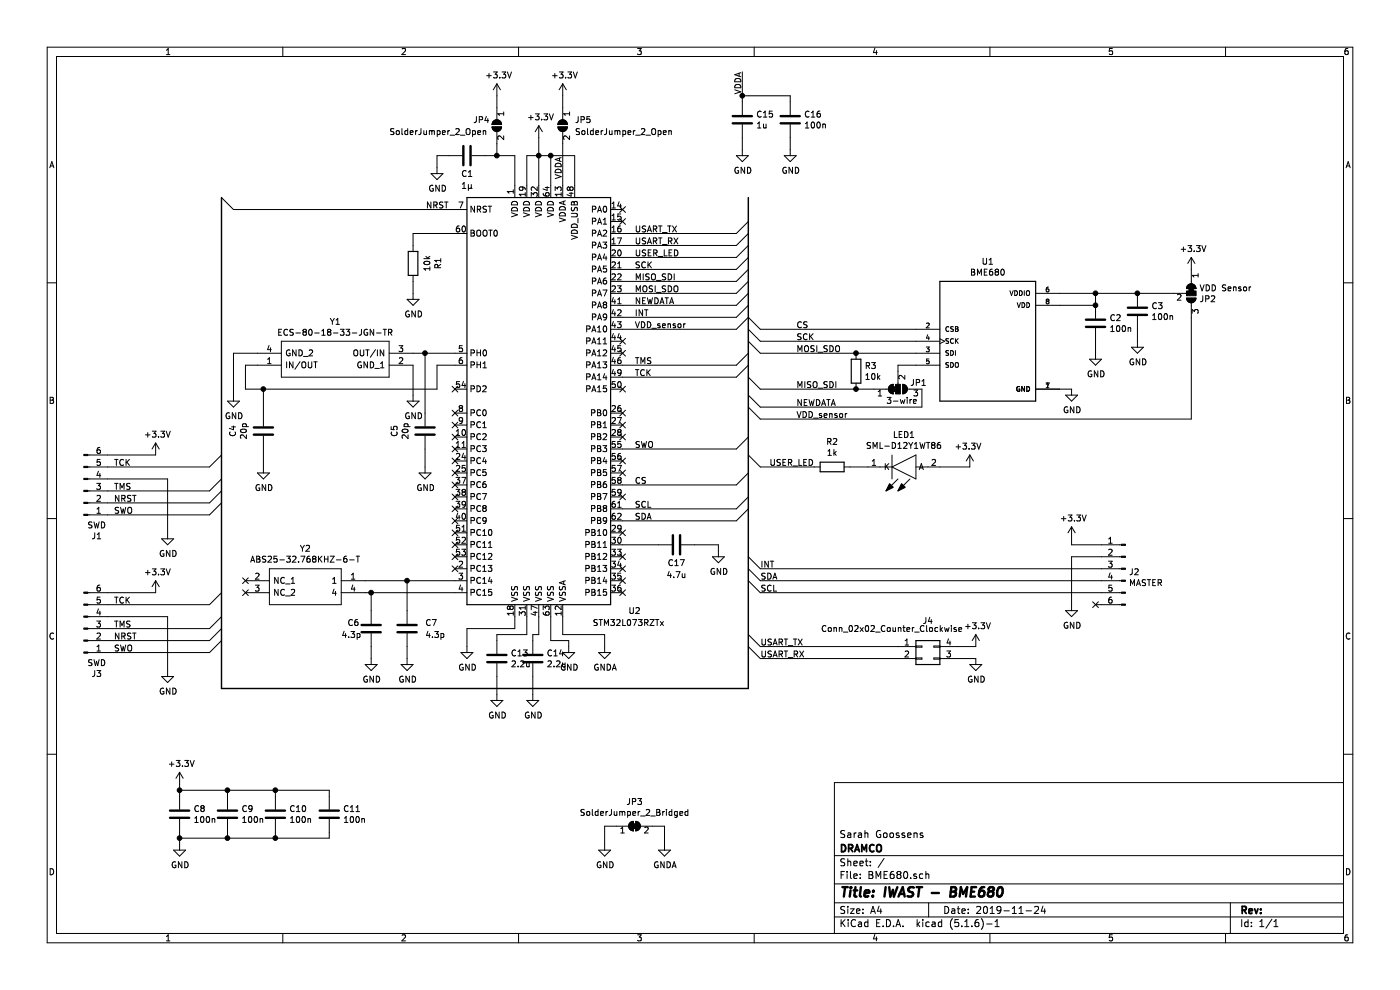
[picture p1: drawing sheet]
EESchema Schematic File Version 4
LIBS:BME680-cache
EELAYER 30 0
EELAYER END
$Descr A4 11693 8268
encoding utf-8
Sheet 1 1
Title "IWAST - BME680"
Date "2019-11-24"
Rev ""
Comp "DRAMCO"
Comment1 "Sarah Goossens"
Comment2 ""
Comment3 ""
Comment4 ""
$EndDescr
$Comp
L BME680:BME680 U1
U 1 1
P 8250 2850
F 0 "U1" H 8250 3517 50  0000 C CNN
F 1 "BME680" H 8250 3426 50  0000 C CNN
F 2 "BME680:PSON80P300X300X100-8N" H 8250 2850 50  0001 L BNN
F 3 "Unavailable" H 8250 2850 50  0001 L BNN
F 4 "None" H 8250 2850 50  0001 L BNN "Field4"
F 5 "LGA-8 Bosch Tools" H 8250 2850 50  0001 L BNN "Field5"
F 6 "BME680" H 8250 2850 50  0001 L BNN "Field6"
F 7 "Integrated Environmental Unit" H 8250 2850 50  0001 L BNN "Field7"
F 8 "Bosch Sensortec" H 8250 2850 50  0001 L BNN "Field8"
	1    8250 2850
	1    0    0    -1  
$EndComp
$Comp
L Device:C C2
U 1 1
P 9150 2700
F 0 "C2" H 9265 2746 50  0000 L CNN
F 1 "100n" H 9265 2655 50  0000 L CNN
F 2 "Capacitor_SMD:C_0805_2012Metric_Pad1.15x1.40mm_HandSolder" H 9188 2550 50  0001 C CNN
F 3 "~" H 9150 2700 50  0001 C CNN
	1    9150 2700
	1    0    0    -1  
$EndComp
$Comp
L Device:C C3
U 1 1
P 9500 2600
F 0 "C3" H 9615 2646 50  0000 L CNN
F 1 "100n" H 9615 2555 50  0000 L CNN
F 2 "Capacitor_SMD:C_0805_2012Metric_Pad1.15x1.40mm_HandSolder" H 9538 2450 50  0001 C CNN
F 3 "~" H 9500 2600 50  0001 C CNN
	1    9500 2600
	1    0    0    -1  
$EndComp
$Comp
L power:GND #PWR0101
U 1 1
P 9150 2950
F 0 "#PWR0101" H 9150 2700 50  0001 C CNN
F 1 "GND" H 9155 2777 50  0000 C CNN
F 2 "" H 9150 2950 50  0001 C CNN
F 3 "" H 9150 2950 50  0001 C CNN
	1    9150 2950
	1    0    0    -1  
$EndComp
$Comp
L power:GND #PWR0102
U 1 1
P 9500 2850
F 0 "#PWR0102" H 9500 2600 50  0001 C CNN
F 1 "GND" H 9505 2677 50  0000 C CNN
F 2 "" H 9500 2850 50  0001 C CNN
F 3 "" H 9500 2850 50  0001 C CNN
	1    9500 2850
	1    0    0    -1  
$EndComp
$Comp
L power:GND #PWR0103
U 1 1
P 8950 3250
F 0 "#PWR0103" H 8950 3000 50  0001 C CNN
F 1 "GND" H 8955 3077 50  0000 C CNN
F 2 "" H 8950 3250 50  0001 C CNN
F 3 "" H 8950 3250 50  0001 C CNN
	1    8950 3250
	1    0    0    -1  
$EndComp
Wire Wire Line
	8850 2550 9150 2550
Wire Wire Line
	9150 2550 9150 2450
Connection ~ 9150 2550
Wire Wire Line
	9150 2450 9500 2450
Wire Wire Line
	9150 2950 9150 2850
Wire Wire Line
	9500 2850 9500 2750
Wire Wire Line
	8950 3250 8850 3250
Wire Wire Line
	9500 2450 9800 2450
Connection ~ 9500 2450
Text Label 6650 2950 0    50   ~ 0
MOSI_SDO
Text Label 6650 3250 0    50   ~ 0
MISO_SDI
$Comp
L power:+3.3V #PWR0108
U 1 1
P 8950 4500
F 0 "#PWR0108" H 8950 4350 50  0001 C CNN
F 1 "+3.3V" H 8965 4673 50  0000 C CNN
F 2 "" H 8950 4500 50  0001 C CNN
F 3 "" H 8950 4500 50  0001 C CNN
	1    8950 4500
	1    0    0    -1  
$EndComp
$Comp
L power:GND #PWR0109
U 1 1
P 8950 5050
F 0 "#PWR0109" H 8950 4800 50  0001 C CNN
F 1 "GND" H 8955 4877 50  0000 C CNN
F 2 "" H 8950 5050 50  0001 C CNN
F 3 "" H 8950 5050 50  0001 C CNN
	1    8950 5050
	1    0    0    -1  
$EndComp
$Comp
L Jumper:SolderJumper_3_Bridged12 JP2
U 1 1
P 9950 2450
F 0 "JP2" V 9996 2517 50  0000 L CNN
F 1 "VDD Sensor" V 9905 2517 50  0000 L CNN
F 2 "Jumper:SolderJumper-3_P1.3mm_Bridged12_RoundedPad1.0x1.5mm" H 9950 2450 50  0001 C CNN
F 3 "~" H 9950 2450 50  0001 C CNN
	1    9950 2450
	0    1    1    0   
$EndComp
$Comp
L power:+3.3V #PWR0104
U 1 1
P 9950 2250
F 0 "#PWR0104" H 9950 2100 50  0001 C CNN
F 1 "+3.3V" H 9965 2423 50  0000 C CNN
F 2 "" H 9950 2250 50  0001 C CNN
F 3 "" H 9950 2250 50  0001 C CNN
	1    9950 2250
	1    0    0    -1  
$EndComp
Wire Wire Line
	8850 2450 9150 2450
Connection ~ 9150 2450
$Comp
L Device:R R2
U 1 1
P 6950 3900
F 0 "R2" V 7157 3900 50  0000 C CNN
F 1 "1k" V 7066 3900 50  0000 C CNN
F 2 "Resistor_SMD:R_0805_2012Metric_Pad1.15x1.40mm_HandSolder" V 6880 3900 50  0001 C CNN
F 3 "~" H 6950 3900 50  0001 C CNN
	1    6950 3900
	0    1    -1   0   
$EndComp
Entry Wire Line
	6250 3800 6350 3900
$Comp
L Connector:Conn_01x06_Male J2
U 1 1
P 9400 4750
F 0 "J2" H 9372 4724 50  0000 R CNN
F 1 "MASTER" H 9372 4633 50  0000 R CNN
F 2 "ConnectorHorizontalPcb:ConnectorHorizontalPcb" H 9400 4750 50  0001 C CNN
F 3 "~" H 9400 4750 50  0001 C CNN
	1    9400 4750
	-1   0    0    -1  
$EndComp
Wire Wire Line
	9200 4650 8950 4650
Wire Wire Line
	8950 4650 8950 5050
$Comp
L LED_SML-D12Y1WT86:SML-D12Y1WT86 LED1
U 1 1
P 7250 3900
F 0 "LED1" H 7550 3635 50  0000 C CNN
F 1 "SML-D12Y1WT86" H 7550 3726 50  0000 C CNN
F 2 "LED_SMD:LED_0805_2012Metric_Pad1.15x1.40mm_HandSolder" H 7750 4050 50  0001 L BNN
F 3 "https://componentsearchengine.com/Datasheets/1/SML-D12Y1WT86.pdf" H 7750 3950 50  0001 L BNN
F 4 "LED Yellow 100mcd SMT 1608(0603)" H 7750 3850 50  0001 L BNN "Description"
F 5 "0.55" H 7750 3750 50  0001 L BNN "Height"
F 6 "755-SML-D12Y1WT86" H 7750 3650 50  0001 L BNN "Mouser Part Number"
F 7 "https://www.mouser.com/Search/Refine.aspx?Keyword=755-SML-D12Y1WT86" H 7750 3550 50  0001 L BNN "Mouser Price/Stock"
F 8 "ROHM Semiconductor" H 7750 3450 50  0001 L BNN "Manufacturer_Name"
F 9 "SML-D12Y1WT86" H 7750 3350 50  0001 L BNN "Manufacturer_Part_Number"
	1    7250 3900
	1    0    0    1   
$EndComp
Wire Wire Line
	7250 3900 7100 3900
$Comp
L power:+3.3V #PWR0120
U 1 1
P 8100 3900
F 0 "#PWR0120" H 8100 3750 50  0001 C CNN
F 1 "+3.3V" H 8115 4073 50  0000 C CNN
F 2 "" H 8100 3900 50  0001 C CNN
F 3 "" H 8100 3900 50  0001 C CNN
	1    8100 3900
	-1   0    0    -1  
$EndComp
Wire Wire Line
	8100 3900 7850 3900
Wire Wire Line
	6800 3900 6350 3900
Text Label 6800 3900 2    50   ~ 0
USER_LED
Wire Wire Line
	9200 4550 8950 4550
NoConn ~ 9150 5050
Text Label 6650 3500 0    50   ~ 0
VDD_sensor
Wire Wire Line
	8950 4550 8950 4500
$Comp
L Device:R R3
U 1 1
P 7150 3100
F 0 "R3" H 7220 3146 50  0000 L CNN
F 1 "10k" H 7220 3055 50  0000 L CNN
F 2 "Resistor_SMD:R_0805_2012Metric_Pad1.15x1.40mm_HandSolder" V 7080 3100 50  0001 C CNN
F 3 "~" H 7150 3100 50  0001 C CNN
	1    7150 3100
	1    0    0    -1  
$EndComp
Connection ~ 7150 2950
Connection ~ 7150 3250
Wire Wire Line
	7150 2950 7650 2950
Wire Wire Line
	7150 3250 7300 3250
Wire Wire Line
	9950 3500 9950 2650
$Comp
L Jumper:SolderJumper_3_Bridged12 JP1
U 1 1
P 7500 3250
F 0 "JP1" H 7600 3200 50  0000 L CNN
F 1 "3-wire" H 7400 3350 50  0000 L CNN
F 2 "Jumper:SolderJumper-3_P1.3mm_Bridged12_RoundedPad1.0x1.5mm" H 7500 3250 50  0001 C CNN
F 3 "~" H 7500 3250 50  0001 C CNN
	1    7500 3250
	1    0    0    1   
$EndComp
Wire Wire Line
	7500 3100 7500 3050
Wire Wire Line
	7500 3050 7650 3050
Wire Wire Line
	7700 3400 7700 3250
Text Label 6650 3400 0    50   ~ 0
NEWDATA
Wire Wire Line
	9200 5050 9150 5050
Text Label 6350 4950 0    50   ~ 0
SCL
Text Label 6350 4850 0    50   ~ 0
SDA
Text Label 6350 4750 0    50   ~ 0
INT
Entry Wire Line
	6250 4850 6350 4950
Entry Wire Line
	6250 4750 6350 4850
Entry Wire Line
	6250 4650 6350 4750
Wire Wire Line
	6350 4750 9200 4750
Wire Wire Line
	6350 4850 9200 4850
Wire Wire Line
	6350 4950 9200 4950
$Comp
L MCU_ST_STM32L0:STM32L073RZTx U2
U 1 1
P 4500 3350
F 0 "U2" H 5300 1600 50  0000 C CNN
F 1 "STM32L073RZTx" H 5250 1500 50  0000 C CNN
F 2 "Package_QFP:LQFP-64_10x10mm_P0.5mm" H 3900 1650 50  0001 R CNN
F 3 "http://www.st.com/st-web-ui/static/active/en/resource/technical/document/datasheet/DM00141036.pdf" H 4500 3350 50  0001 C CNN
	1    4500 3350
	1    0    0    -1  
$EndComp
Text Label 5300 2150 0    50   ~ 0
USER_LED
Text Label 5300 2250 0    50   ~ 0
SCK
Text Label 5300 2350 0    50   ~ 0
MISO_SDI
Text Label 5300 2450 0    50   ~ 0
MOSI_SDO
Text Label 5300 2650 0    50   ~ 0
INT
Text Label 5300 4050 0    50   ~ 0
CS
Text Label 6650 2750 0    50   ~ 0
CS
Text Label 5300 4250 0    50   ~ 0
SCL
Text Label 5300 4350 0    50   ~ 0
SDA
Wire Wire Line
	5200 2150 6150 2150
Entry Wire Line
	6150 2150 6250 2050
Wire Wire Line
	5200 2250 6150 2250
Wire Wire Line
	5200 2350 6150 2350
Wire Wire Line
	5200 2450 6150 2450
Wire Wire Line
	5200 2650 6150 2650
Wire Wire Line
	5200 4050 6150 4050
Wire Wire Line
	5200 4250 6150 4250
Wire Wire Line
	5200 4350 6150 4350
Entry Wire Line
	6150 4350 6250 4250
Entry Wire Line
	6150 4250 6250 4150
Entry Wire Line
	6150 4050 6250 3950
Entry Wire Line
	6150 2250 6250 2150
Entry Wire Line
	6150 2350 6250 2250
Entry Wire Line
	6150 2450 6250 2350
Entry Wire Line
	6150 2650 6250 2550
Wire Wire Line
	6350 2750 7650 2750
Wire Wire Line
	6350 2850 7650 2850
Wire Wire Line
	6350 2950 7150 2950
Wire Wire Line
	6350 3250 7150 3250
Wire Wire Line
	6350 3400 7700 3400
Wire Wire Line
	6350 3500 9950 3500
Entry Wire Line
	6250 2650 6350 2750
Entry Wire Line
	6250 2750 6350 2850
Entry Wire Line
	6250 2850 6350 2950
Entry Wire Line
	6250 3150 6350 3250
Entry Wire Line
	6250 3300 6350 3400
Entry Wire Line
	6250 3400 6350 3500
$Comp
L Connector:Conn_01x06_Male J1
U 1 1
P 700 4100
F 0 "J1" H 808 4481 50  0000 C CNN
F 1 "SWD" H 808 4390 50  0000 C CNN
F 2 "Connector_PinHeader_2.54mm:PinHeader_1x06_P2.54mm_Vertical" H 700 4100 50  0001 C CNN
F 3 "~" H 700 4100 50  0001 C CNN
	1    700  4100
	1    0    0    1   
$EndComp
Wire Wire Line
	900  3800 1300 3800
Text Label 950  4300 0    50   ~ 0
SWO
Text Label 950  4200 0    50   ~ 0
NRST
Text Label 950  4100 0    50   ~ 0
TMS
Text Label 950  3900 0    50   ~ 0
TCK
$Comp
L power:+3.3V #PWR0105
U 1 1
P 1300 3800
F 0 "#PWR0105" H 1300 3650 50  0001 C CNN
F 1 "+3.3V" H 1315 3973 50  0000 C CNN
F 2 "" H 1300 3800 50  0001 C CNN
F 3 "" H 1300 3800 50  0001 C CNN
	1    1300 3800
	1    0    0    -1  
$EndComp
$Comp
L power:GND #PWR0106
U 1 1
P 1400 4450
F 0 "#PWR0106" H 1400 4200 50  0001 C CNN
F 1 "GND" H 1405 4277 50  0000 C CNN
F 2 "" H 1400 4450 50  0001 C CNN
F 3 "" H 1400 4450 50  0001 C CNN
	1    1400 4450
	1    0    0    -1  
$EndComp
Wire Wire Line
	1400 4000 1400 4450
Wire Wire Line
	900  4000 1400 4000
$Comp
L Device:C C4
U 1 1
P 2200 3600
F 0 "C4" V 2452 3600 50  0000 C CNN
F 1 "20p" V 2361 3600 50  0000 C CNN
F 2 "Capacitor_SMD:C_0805_2012Metric_Pad1.15x1.40mm_HandSolder" H 2238 3450 50  0001 C CNN
F 3 "~" H 2200 3600 50  0001 C CNN
	1    2200 3600
	-1   0    0    1   
$EndComp
$Comp
L Device:C C5
U 1 1
P 3550 3600
F 0 "C5" V 3802 3600 50  0000 C CNN
F 1 "20p" V 3711 3600 50  0000 C CNN
F 2 "Capacitor_SMD:C_0805_2012Metric_Pad1.15x1.40mm_HandSolder" H 3588 3450 50  0001 C CNN
F 3 "~" H 3550 3600 50  0001 C CNN
	1    3550 3600
	-1   0    0    1   
$EndComp
$Comp
L power:GND #PWR0107
U 1 1
P 2200 3900
F 0 "#PWR0107" H 2200 3650 50  0001 C CNN
F 1 "GND" H 2205 3727 50  0000 C CNN
F 2 "" H 2200 3900 50  0001 C CNN
F 3 "" H 2200 3900 50  0001 C CNN
	1    2200 3900
	1    0    0    -1  
$EndComp
$Comp
L power:GND #PWR0110
U 1 1
P 3550 3900
F 0 "#PWR0110" H 3550 3650 50  0001 C CNN
F 1 "GND" H 3555 3727 50  0000 C CNN
F 2 "" H 3550 3900 50  0001 C CNN
F 3 "" H 3550 3900 50  0001 C CNN
	1    3550 3900
	1    0    0    -1  
$EndComp
Wire Wire Line
	3550 3900 3550 3750
Wire Wire Line
	2200 3750 2200 3900
Wire Wire Line
	5200 3150 6150 3150
Text Label 5300 3150 0    50   ~ 0
TCK
Wire Wire Line
	5200 3050 6150 3050
Text Label 5300 3050 0    50   ~ 0
TMS
Text Label 3750 1750 2    50   ~ 0
NRST
Wire Wire Line
	5200 3750 6150 3750
Text Label 5300 3750 0    50   ~ 0
SWO
Entry Wire Line
	6150 3050 6250 2950
Entry Wire Line
	6150 3150 6250 3050
Entry Wire Line
	6150 3750 6250 3650
Wire Wire Line
	900  3900 1750 3900
Wire Wire Line
	900  4100 1750 4100
Wire Wire Line
	900  4200 1750 4200
Wire Wire Line
	900  4300 1750 4300
Entry Wire Line
	1750 3900 1850 3800
Entry Wire Line
	1750 4100 1850 4000
Entry Wire Line
	1750 4200 1850 4100
Entry Wire Line
	1750 4300 1850 4200
$Comp
L Device:R R1
U 1 1
P 3450 2200
F 0 "R1" V 3657 2200 50  0000 C CNN
F 1 "10k" V 3566 2200 50  0000 C CNN
F 2 "Resistor_SMD:R_0805_2012Metric_Pad1.15x1.40mm_HandSolder" V 3380 2200 50  0001 C CNN
F 3 "~" H 3450 2200 50  0001 C CNN
	1    3450 2200
	1    0    0    1   
$EndComp
$Comp
L power:GND #PWR0111
U 1 1
P 3450 2450
F 0 "#PWR0111" H 3450 2200 50  0001 C CNN
F 1 "GND" H 3455 2277 50  0000 C CNN
F 2 "" H 3450 2450 50  0001 C CNN
F 3 "" H 3450 2450 50  0001 C CNN
	1    3450 2450
	1    0    0    -1  
$EndComp
Wire Wire Line
	3450 2350 3450 2450
Wire Wire Line
	3450 2050 3450 1950
Wire Wire Line
	3450 1950 3800 1950
$Comp
L power:GNDA #PWR0112
U 1 1
P 5050 5400
F 0 "#PWR0112" H 5050 5150 50  0001 C CNN
F 1 "GNDA" H 5055 5227 50  0000 C CNN
F 2 "" H 5050 5400 50  0001 C CNN
F 3 "" H 5050 5400 50  0001 C CNN
	1    5050 5400
	1    0    0    -1  
$EndComp
$Comp
L power:GND #PWR0113
U 1 1
P 3900 5400
F 0 "#PWR0113" H 3900 5150 50  0001 C CNN
F 1 "GND" H 3905 5227 50  0000 C CNN
F 2 "" H 3900 5400 50  0001 C CNN
F 3 "" H 3900 5400 50  0001 C CNN
	1    3900 5400
	1    0    0    -1  
$EndComp
$Comp
L Device:C C1
U 1 1
P 3900 1300
F 0 "C1" V 4050 1250 50  0000 L CNN
F 1 "1µ" V 4150 1250 50  0000 L CNN
F 2 "Capacitor_SMD:C_0805_2012Metric_Pad1.15x1.40mm_HandSolder" H 3938 1150 50  0001 C CNN
F 3 "~" H 3900 1300 50  0001 C CNN
	1    3900 1300
	0    1    1    0   
$EndComp
$Comp
L power:+3.3V #PWR0114
U 1 1
P 4150 800
F 0 "#PWR0114" H 4150 650 50  0001 C CNN
F 1 "+3.3V" H 4165 973 50  0000 C CNN
F 2 "" H 4150 800 50  0001 C CNN
F 3 "" H 4150 800 50  0001 C CNN
	1    4150 800 
	1    0    0    -1  
$EndComp
Wire Wire Line
	4400 1550 4400 1300
Wire Wire Line
	4500 1550 4500 1300
Wire Wire Line
	4600 1550 4600 1300
Wire Wire Line
	4800 1550 4800 1300
Wire Wire Line
	4400 1300 4500 1300
Connection ~ 4500 1300
Wire Wire Line
	4500 1300 4600 1300
Connection ~ 4600 1300
Wire Wire Line
	4600 1300 4800 1300
Wire Wire Line
	4500 1300 4500 1150
$Comp
L power:+3.3V #PWR0115
U 1 1
P 4500 1150
F 0 "#PWR0115" H 4500 1000 50  0001 C CNN
F 1 "+3.3V" H 4515 1323 50  0000 C CNN
F 2 "" H 4500 1150 50  0001 C CNN
F 3 "" H 4500 1150 50  0001 C CNN
	1    4500 1150
	1    0    0    -1  
$EndComp
$Comp
L Device:C C8
U 1 1
P 1500 6800
F 0 "C8" H 1615 6846 50  0000 L CNN
F 1 "100n" H 1615 6755 50  0000 L CNN
F 2 "Capacitor_SMD:C_0805_2012Metric_Pad1.15x1.40mm_HandSolder" H 1538 6650 50  0001 C CNN
F 3 "~" H 1500 6800 50  0001 C CNN
	1    1500 6800
	1    0    0    -1  
$EndComp
$Comp
L Device:C C9
U 1 1
P 1900 6800
F 0 "C9" H 2015 6846 50  0000 L CNN
F 1 "100n" H 2015 6755 50  0000 L CNN
F 2 "Capacitor_SMD:C_0805_2012Metric_Pad1.15x1.40mm_HandSolder" H 1938 6650 50  0001 C CNN
F 3 "~" H 1900 6800 50  0001 C CNN
	1    1900 6800
	1    0    0    -1  
$EndComp
$Comp
L Device:C C10
U 1 1
P 2300 6800
F 0 "C10" H 2415 6846 50  0000 L CNN
F 1 "100n" H 2415 6755 50  0000 L CNN
F 2 "Capacitor_SMD:C_0805_2012Metric_Pad1.15x1.40mm_HandSolder" H 2338 6650 50  0001 C CNN
F 3 "~" H 2300 6800 50  0001 C CNN
	1    2300 6800
	1    0    0    -1  
$EndComp
$Comp
L Device:C C11
U 1 1
P 2750 6800
F 0 "C11" H 2865 6846 50  0000 L CNN
F 1 "100n" H 2865 6755 50  0000 L CNN
F 2 "Capacitor_SMD:C_0805_2012Metric_Pad1.15x1.40mm_HandSolder" H 2788 6650 50  0001 C CNN
F 3 "~" H 2750 6800 50  0001 C CNN
	1    2750 6800
	1    0    0    -1  
$EndComp
$Comp
L power:+3.3V #PWR0116
U 1 1
P 1500 6550
F 0 "#PWR0116" H 1500 6400 50  0001 C CNN
F 1 "+3.3V" H 1515 6723 50  0000 C CNN
F 2 "" H 1500 6550 50  0001 C CNN
F 3 "" H 1500 6550 50  0001 C CNN
	1    1500 6550
	1    0    0    -1  
$EndComp
$Comp
L power:GND #PWR0117
U 1 1
P 1500 7050
F 0 "#PWR0117" H 1500 6800 50  0001 C CNN
F 1 "GND" H 1505 6877 50  0000 C CNN
F 2 "" H 1500 7050 50  0001 C CNN
F 3 "" H 1500 7050 50  0001 C CNN
	1    1500 7050
	1    0    0    -1  
$EndComp
Wire Wire Line
	1500 6550 1500 6600
Wire Wire Line
	2750 6650 2750 6600
Wire Wire Line
	2750 6600 2300 6600
Connection ~ 1500 6600
Wire Wire Line
	1500 6600 1500 6650
Wire Wire Line
	1900 6650 1900 6600
Connection ~ 1900 6600
Wire Wire Line
	1900 6600 1500 6600
Wire Wire Line
	2300 6650 2300 6600
Connection ~ 2300 6600
Wire Wire Line
	2300 6600 1900 6600
Wire Wire Line
	2750 6950 2750 7000
Wire Wire Line
	2750 7000 2300 7000
Wire Wire Line
	1500 6950 1500 7000
Connection ~ 1500 7000
Wire Wire Line
	1500 7000 1500 7050
Wire Wire Line
	1900 6950 1900 7000
Connection ~ 1900 7000
Wire Wire Line
	1900 7000 1500 7000
Wire Wire Line
	2300 6950 2300 7000
Connection ~ 2300 7000
Wire Wire Line
	2300 7000 1900 7000
$Comp
L power:GNDA #PWR0121
U 1 1
P 5550 7050
F 0 "#PWR0121" H 5550 6800 50  0001 C CNN
F 1 "GNDA" H 5555 6877 50  0000 C CNN
F 2 "" H 5550 7050 50  0001 C CNN
F 3 "" H 5550 7050 50  0001 C CNN
	1    5550 7050
	1    0    0    -1  
$EndComp
$Comp
L power:GND #PWR0122
U 1 1
P 5050 7050
F 0 "#PWR0122" H 5050 6800 50  0001 C CNN
F 1 "GND" H 5055 6877 50  0000 C CNN
F 2 "" H 5050 7050 50  0001 C CNN
F 3 "" H 5050 7050 50  0001 C CNN
	1    5050 7050
	1    0    0    -1  
$EndComp
Wire Wire Line
	5550 7050 5550 6900
Wire Wire Line
	5550 6900 5450 6900
Wire Wire Line
	5150 6900 5050 6900
Wire Wire Line
	5050 6900 5050 7050
$Comp
L SamacSys_Parts:ABS25-32.768KHZ-6-T Y2
U 1 1
P 3050 4950
F 0 "Y2" H 3550 4585 50  0000 C CNN
F 1 "ABS25-32.768KHZ-6-T" H 3550 4676 50  0000 C CNN
F 2 "SamacSys_Parts:ABS25" H 3900 5050 50  0001 L CNN
F 3 "http://www.abracon.com/Resonators/abs25.pdf" H 3900 4950 50  0001 L CNN
F 4 "32.768 kHz LOW FREQUENCY SMD CRYSTAL" H 3900 4850 50  0001 L CNN "Description"
F 5 "" H 3900 4750 50  0001 L CNN "Height"
F 6 "815-ABS25-32.768K6-T" H 3900 4650 50  0001 L CNN "Mouser Part Number"
F 7 "https://www.mouser.co.uk/ProductDetail/ABRACON/ABS25-32768KHZ-6-T?qs=wl%2FhatdkTudHMJeSjMoOzg%3D%3D" H 3900 4550 50  0001 L CNN "Mouser Price/Stock"
F 8 "ABRACON" H 3900 4450 50  0001 L CNN "Manufacturer_Name"
F 9 "ABS25-32.768KHZ-6-T" H 3900 4350 50  0001 L CNN "Manufacturer_Part_Number"
	1    3050 4950
	-1   0    0    1   
$EndComp
Wire Bus Line
	1850 5750 6250 5750
Wire Wire Line
	1950 1750 3800 1750
Entry Wire Line
	1850 1650 1950 1750
$Comp
L Device:C C6
U 1 1
P 3100 5250
F 0 "C6" H 2900 5300 50  0000 L CNN
F 1 "4.3p" H 2850 5200 50  0000 L CNN
F 2 "Capacitor_SMD:C_0805_2012Metric_Pad1.15x1.40mm_HandSolder" H 3138 5100 50  0001 C CNN
F 3 "~" H 3100 5250 50  0001 C CNN
	1    3100 5250
	1    0    0    -1  
$EndComp
$Comp
L Device:C C7
U 1 1
P 3400 5250
F 0 "C7" H 3550 5300 50  0000 L CNN
F 1 "4.3p" H 3550 5200 50  0000 L CNN
F 2 "Capacitor_SMD:C_0805_2012Metric_Pad1.15x1.40mm_HandSolder" H 3438 5100 50  0001 C CNN
F 3 "~" H 3400 5250 50  0001 C CNN
	1    3400 5250
	1    0    0    -1  
$EndComp
$Comp
L power:GND #PWR0123
U 1 1
P 3100 5500
F 0 "#PWR0123" H 3100 5250 50  0001 C CNN
F 1 "GND" H 3105 5327 50  0000 C CNN
F 2 "" H 3100 5500 50  0001 C CNN
F 3 "" H 3100 5500 50  0001 C CNN
	1    3100 5500
	1    0    0    -1  
$EndComp
$Comp
L power:GND #PWR0124
U 1 1
P 3400 5500
F 0 "#PWR0124" H 3400 5250 50  0001 C CNN
F 1 "GND" H 3405 5327 50  0000 C CNN
F 2 "" H 3400 5500 50  0001 C CNN
F 3 "" H 3400 5500 50  0001 C CNN
	1    3400 5500
	1    0    0    -1  
$EndComp
Wire Wire Line
	3400 4850 3400 5100
Connection ~ 3400 4850
Wire Wire Line
	3400 4850 3050 4850
Wire Wire Line
	3100 4950 3100 5100
Connection ~ 3100 4950
Wire Wire Line
	3100 4950 3050 4950
Wire Wire Line
	3100 5400 3100 5500
Wire Wire Line
	3400 5400 3400 5500
Wire Wire Line
	3400 4850 3800 4850
Wire Wire Line
	3100 4950 3800 4950
NoConn ~ 2050 4850
NoConn ~ 2050 4950
NoConn ~ 3800 3250
NoConn ~ 3800 3450
NoConn ~ 3800 3550
NoConn ~ 3800 3650
NoConn ~ 3800 3750
NoConn ~ 3800 3850
NoConn ~ 3800 3950
NoConn ~ 3800 4050
NoConn ~ 3800 4150
NoConn ~ 3800 4250
NoConn ~ 3800 4350
NoConn ~ 3800 4450
NoConn ~ 3800 4550
NoConn ~ 3800 4650
NoConn ~ 3800 4750
NoConn ~ 5200 4950
NoConn ~ 5200 4850
NoConn ~ 5200 4750
NoConn ~ 5200 4650
NoConn ~ 5200 4450
NoConn ~ 5200 4150
NoConn ~ 5200 3950
NoConn ~ 5200 3850
NoConn ~ 5200 3650
NoConn ~ 5200 3550
NoConn ~ 5200 3450
NoConn ~ 5200 3250
NoConn ~ 5200 2950
NoConn ~ 5200 2850
NoConn ~ 5200 1850
NoConn ~ 5200 1750
Wire Wire Line
	5200 2550 6150 2550
Entry Wire Line
	6150 2550 6250 2450
Text Label 5300 2550 0    50   ~ 0
NEWDATA
Wire Wire Line
	5200 2750 6150 2750
Entry Wire Line
	6150 2750 6250 2650
Text Label 5300 2750 0    50   ~ 0
VDD_sensor
Text Label 6650 2850 0    50   ~ 0
SCK
$Comp
L SamacSys_Parts:ECS-80-18-33-JGN-TR Y1
U 1 1
P 2150 2950
F 0 "Y1" H 2800 3215 50  0000 C CNN
F 1 "ECS-80-18-33-JGN-TR" H 2800 3124 50  0000 C CNN
F 2 "SamacSys_Parts:ECS801833JGNTR_kristal" H 3300 3050 50  0001 L CNN
F 3 "https://componentsearchengine.com/Datasheets/1/ECS-80-18-33-JGN-TR.pdf" H 3300 2950 50  0001 L CNN
F 4 "Crystals" H 3300 2850 50  0001 L CNN "Description"
F 5 "0" H 3300 2750 50  0001 L CNN "Height"
F 6 "520-80-18-33-JGN-TR" H 3300 2650 50  0001 L CNN "Mouser Part Number"
F 7 "https://www.mouser.co.uk/ProductDetail/ECS/ECS-80-18-33-JGN-TR?qs=d0WKAl%252BL4KayrcUJOjzGVg%3D%3D" H 3300 2550 50  0001 L CNN "Mouser Price/Stock"
F 8 "ECS" H 3300 2450 50  0001 L CNN "Manufacturer_Name"
F 9 "ECS-80-18-33-JGN-TR" H 3300 2350 50  0001 L CNN "Manufacturer_Part_Number"
	1    2150 2950
	1    0    0    -1  
$EndComp
Wire Wire Line
	3800 2950 3550 2950
Wire Wire Line
	3800 3050 3650 3050
Wire Wire Line
	3650 3050 3650 3250
Wire Wire Line
	3650 3250 2200 3250
Wire Wire Line
	2050 3250 2050 3050
Wire Wire Line
	2050 3050 2150 3050
Wire Wire Line
	3550 2950 3550 3450
Connection ~ 3550 2950
Wire Wire Line
	3550 2950 3450 2950
Wire Wire Line
	2200 3450 2200 3250
Connection ~ 2200 3250
Wire Wire Line
	2200 3250 2050 3250
$Comp
L power:GND #PWR0125
U 1 1
P 3450 3300
F 0 "#PWR0125" H 3450 3050 50  0001 C CNN
F 1 "GND" H 3455 3127 50  0000 C CNN
F 2 "" H 3450 3300 50  0001 C CNN
F 3 "" H 3450 3300 50  0001 C CNN
	1    3450 3300
	1    0    0    -1  
$EndComp
$Comp
L power:GND #PWR0126
U 1 1
P 1950 3300
F 0 "#PWR0126" H 1950 3050 50  0001 C CNN
F 1 "GND" H 1955 3127 50  0000 C CNN
F 2 "" H 1950 3300 50  0001 C CNN
F 3 "" H 1950 3300 50  0001 C CNN
	1    1950 3300
	1    0    0    -1  
$EndComp
Wire Wire Line
	2150 2950 1950 2950
Wire Wire Line
	1950 2950 1950 3300
Wire Wire Line
	3450 3050 3450 3300
$Comp
L Connector:Conn_01x06_Male J3
U 1 1
P 700 5250
F 0 "J3" H 808 5631 50  0000 C CNN
F 1 "SWD" H 808 5540 50  0000 C CNN
F 2 "Logo:PinHeader_1x06_P2.54mm_Vertical_SMD" H 700 5250 50  0001 C CNN
F 3 "~" H 700 5250 50  0001 C CNN
	1    700  5250
	1    0    0    1   
$EndComp
Wire Wire Line
	900  4950 1300 4950
Wire Wire Line
	900  5050 1750 5050
Wire Wire Line
	900  5150 1400 5150
Wire Wire Line
	900  5250 1750 5250
Wire Wire Line
	900  5350 1750 5350
Wire Wire Line
	900  5450 1750 5450
Entry Wire Line
	1750 5450 1850 5350
Entry Wire Line
	1750 5350 1850 5250
Entry Wire Line
	1750 5250 1850 5150
Entry Wire Line
	1750 5050 1850 4950
$Comp
L power:GND #PWR0127
U 1 1
P 1400 5600
F 0 "#PWR0127" H 1400 5350 50  0001 C CNN
F 1 "GND" H 1405 5427 50  0000 C CNN
F 2 "" H 1400 5600 50  0001 C CNN
F 3 "" H 1400 5600 50  0001 C CNN
	1    1400 5600
	1    0    0    -1  
$EndComp
$Comp
L power:+3.3V #PWR0128
U 1 1
P 1300 4950
F 0 "#PWR0128" H 1300 4800 50  0001 C CNN
F 1 "+3.3V" H 1315 5123 50  0000 C CNN
F 2 "" H 1300 4950 50  0001 C CNN
F 3 "" H 1300 4950 50  0001 C CNN
	1    1300 4950
	1    0    0    -1  
$EndComp
Wire Wire Line
	1400 5600 1400 5150
Text Label 950  5050 0    50   ~ 0
TCK
Text Label 950  5250 0    50   ~ 0
TMS
Text Label 950  5350 0    50   ~ 0
NRST
Text Label 950  5450 0    50   ~ 0
SWO
Wire Wire Line
	4300 1300 4150 1300
Wire Wire Line
	4150 1300 4150 1200
Wire Wire Line
	4300 1300 4300 1550
$Comp
L Jumper:SolderJumper_2_Open JP4
U 1 1
P 4150 1050
F 0 "JP4" V 4100 850 50  0000 L CNN
F 1 "SolderJumper_2_Open" V 4200 150 50  0000 L CNN
F 2 "Jumper:SolderJumper-2_P1.3mm_Open_RoundedPad1.0x1.5mm" H 4150 1050 50  0001 C CNN
F 3 "~" H 4150 1050 50  0001 C CNN
	1    4150 1050
	0    1    1    0   
$EndComp
Wire Wire Line
	4150 1300 4050 1300
Connection ~ 4150 1300
Wire Wire Line
	4150 900  4150 800 
$Comp
L power:GND #PWR0129
U 1 1
P 3650 1400
F 0 "#PWR0129" H 3650 1150 50  0001 C CNN
F 1 "GND" H 3655 1227 50  0000 C CNN
F 2 "" H 3650 1400 50  0001 C CNN
F 3 "" H 3650 1400 50  0001 C CNN
	1    3650 1400
	1    0    0    -1  
$EndComp
Wire Wire Line
	3750 1300 3650 1300
Wire Wire Line
	3650 1300 3650 1400
$Comp
L Device:C C13
U 1 1
P 4150 5500
F 0 "C13" H 4265 5546 50  0000 L CNN
F 1 "2.2u" H 4265 5455 50  0000 L CNN
F 2 "Capacitor_SMD:C_0805_2012Metric_Pad1.15x1.40mm_HandSolder" H 4188 5350 50  0001 C CNN
F 3 "~" H 4150 5500 50  0001 C CNN
	1    4150 5500
	1    0    0    -1  
$EndComp
$Comp
L Device:C C14
U 1 1
P 4450 5500
F 0 "C14" H 4565 5546 50  0000 L CNN
F 1 "2.2u" H 4565 5455 50  0000 L CNN
F 2 "Capacitor_SMD:C_0805_2012Metric_Pad1.15x1.40mm_HandSolder" H 4488 5350 50  0001 C CNN
F 3 "~" H 4450 5500 50  0001 C CNN
	1    4450 5500
	1    0    0    -1  
$EndComp
Wire Wire Line
	4500 5150 4500 5300
Wire Wire Line
	4500 5300 4450 5300
Wire Wire Line
	4450 5300 4450 5350
Wire Wire Line
	4400 5150 4400 5300
Wire Wire Line
	4400 5300 4150 5300
Wire Wire Line
	4150 5300 4150 5350
$Comp
L power:GND #PWR0130
U 1 1
P 4150 5800
F 0 "#PWR0130" H 4150 5550 50  0001 C CNN
F 1 "GND" H 4155 5627 50  0000 C CNN
F 2 "" H 4150 5800 50  0001 C CNN
F 3 "" H 4150 5800 50  0001 C CNN
	1    4150 5800
	1    0    0    -1  
$EndComp
$Comp
L power:GND #PWR0131
U 1 1
P 4450 5800
F 0 "#PWR0131" H 4450 5550 50  0001 C CNN
F 1 "GND" H 4455 5627 50  0000 C CNN
F 2 "" H 4450 5800 50  0001 C CNN
F 3 "" H 4450 5800 50  0001 C CNN
	1    4450 5800
	1    0    0    -1  
$EndComp
Wire Wire Line
	4150 5650 4150 5800
Wire Wire Line
	4450 5650 4450 5800
Wire Wire Line
	3900 5400 3900 5250
Wire Wire Line
	3900 5250 4300 5250
Wire Wire Line
	4300 5250 4300 5150
$Comp
L power:GND #PWR0132
U 1 1
P 4750 5400
F 0 "#PWR0132" H 4750 5150 50  0001 C CNN
F 1 "GND" H 4755 5227 50  0000 C CNN
F 2 "" H 4750 5400 50  0001 C CNN
F 3 "" H 4750 5400 50  0001 C CNN
	1    4750 5400
	1    0    0    -1  
$EndComp
Wire Wire Line
	4750 5400 4750 5350
Wire Wire Line
	4750 5350 4600 5350
Wire Wire Line
	4600 5150 4600 5350
Wire Wire Line
	4700 5150 4700 5300
Wire Wire Line
	4700 5300 5050 5300
Wire Wire Line
	5050 5300 5050 5400
$Comp
L Jumper:SolderJumper_2_Bridged JP3
U 1 1
P 5300 6900
F 0 "JP3" H 5300 7105 50  0000 C CNN
F 1 "SolderJumper_2_Bridged" H 5300 7014 50  0000 C CNN
F 2 "Jumper:SolderJumper-2_P1.3mm_Bridged_RoundedPad1.0x1.5mm" H 5300 6900 50  0001 C CNN
F 3 "~" H 5300 6900 50  0001 C CNN
	1    5300 6900
	1    0    0    -1  
$EndComp
$Comp
L Jumper:SolderJumper_2_Open JP5
U 1 1
P 4700 1050
F 0 "JP5" V 4650 1150 50  0000 L CNN
F 1 "SolderJumper_2_Open" V 4750 1150 50  0000 L CNN
F 2 "Jumper:SolderJumper-2_P1.3mm_Open_RoundedPad1.0x1.5mm" H 4700 1050 50  0001 C CNN
F 3 "~" H 4700 1050 50  0001 C CNN
	1    4700 1050
	0    1    1    0   
$EndComp
$Comp
L power:+3.3V #PWR0133
U 1 1
P 4700 800
F 0 "#PWR0133" H 4700 650 50  0001 C CNN
F 1 "+3.3V" H 4715 973 50  0000 C CNN
F 2 "" H 4700 800 50  0001 C CNN
F 3 "" H 4700 800 50  0001 C CNN
	1    4700 800 
	1    0    0    -1  
$EndComp
Wire Wire Line
	4700 1550 4700 1200
Wire Wire Line
	4700 900  4700 800 
Text Label 4700 1500 1    50   ~ 0
VDDA
$Comp
L Device:C C15
U 1 1
P 6200 1000
F 0 "C15" H 6315 1046 50  0000 L CNN
F 1 "1u" H 6315 955 50  0000 L CNN
F 2 "Capacitor_SMD:C_0805_2012Metric_Pad1.15x1.40mm_HandSolder" H 6238 850 50  0001 C CNN
F 3 "~" H 6200 1000 50  0001 C CNN
	1    6200 1000
	1    0    0    -1  
$EndComp
$Comp
L Device:C C16
U 1 1
P 6600 1000
F 0 "C16" H 6715 1046 50  0000 L CNN
F 1 "100n" H 6715 955 50  0000 L CNN
F 2 "Capacitor_SMD:C_0805_2012Metric_Pad1.15x1.40mm_HandSolder" H 6638 850 50  0001 C CNN
F 3 "~" H 6600 1000 50  0001 C CNN
	1    6600 1000
	1    0    0    -1  
$EndComp
$Comp
L power:GND #PWR0134
U 1 1
P 6200 1250
F 0 "#PWR0134" H 6200 1000 50  0001 C CNN
F 1 "GND" H 6205 1077 50  0000 C CNN
F 2 "" H 6200 1250 50  0001 C CNN
F 3 "" H 6200 1250 50  0001 C CNN
	1    6200 1250
	1    0    0    -1  
$EndComp
$Comp
L power:GND #PWR0135
U 1 1
P 6600 1250
F 0 "#PWR0135" H 6600 1000 50  0001 C CNN
F 1 "GND" H 6605 1077 50  0000 C CNN
F 2 "" H 6600 1250 50  0001 C CNN
F 3 "" H 6600 1250 50  0001 C CNN
	1    6600 1250
	1    0    0    -1  
$EndComp
Wire Wire Line
	6200 1150 6200 1250
Wire Wire Line
	6600 1150 6600 1250
Wire Wire Line
	6200 850  6200 800 
Wire Wire Line
	6200 800  6600 800 
Wire Wire Line
	6600 800  6600 850 
Connection ~ 6200 800 
Wire Wire Line
	6200 600  6200 800 
Text Label 6200 600  3    50   ~ 0
VDDA
$Comp
L Device:C C17
U 1 1
P 5650 4550
F 0 "C17" V 5800 4550 50  0000 C CNN
F 1 "4.7u" V 5900 4550 50  0000 C CNN
F 2 "Capacitor_SMD:C_0805_2012Metric_Pad1.15x1.40mm_HandSolder" H 5688 4400 50  0001 C CNN
F 3 "~" H 5650 4550 50  0001 C CNN
	1    5650 4550
	0    1    1    0   
$EndComp
$Comp
L power:GND #PWR0136
U 1 1
P 6000 4600
F 0 "#PWR0136" H 6000 4350 50  0001 C CNN
F 1 "GND" H 6005 4427 50  0000 C CNN
F 2 "" H 6000 4600 50  0001 C CNN
F 3 "" H 6000 4600 50  0001 C CNN
	1    6000 4600
	1    0    0    -1  
$EndComp
Wire Wire Line
	6000 4600 6000 4550
Wire Wire Line
	6000 4550 5800 4550
Wire Wire Line
	5500 4550 5200 4550
Wire Wire Line
	5200 1950 6150 1950
Wire Wire Line
	5200 2050 6150 2050
Text Label 5300 1950 0    50   ~ 0
USART_TX
Text Label 5300 2050 0    50   ~ 0
USART_RX
Entry Wire Line
	6250 1850 6150 1950
Entry Wire Line
	6150 2050 6250 1950
$Comp
L Connector_Generic:Conn_02x02_Counter_Clockwise J4
U 1 1
P 7700 5400
F 0 "J4" H 7750 5617 50  0000 C CNN
F 1 "Conn_02x02_Counter_Clockwise" H 7450 5550 50  0000 C CNN
F 2 "IWAST_BME680_v3:PinHeader_2x02_P2.54mm_Vertical_SMD" H 7700 5400 50  0001 C CNN
F 3 "~" H 7700 5400 50  0001 C CNN
	1    7700 5400
	1    0    0    -1  
$EndComp
Wire Wire Line
	7500 5400 6350 5400
Wire Wire Line
	7500 5500 6350 5500
Wire Wire Line
	8000 5400 8150 5400
Wire Wire Line
	8000 5500 8150 5500
Wire Bus Line
	1850 1650 1850 5750
Wire Bus Line
	6250 1650 6250 5750
Text Label 6350 5400 0    50   ~ 0
USART_TX
Text Label 6350 5500 0    50   ~ 0
USART_RX
Entry Wire Line
	6250 5300 6350 5400
Entry Wire Line
	6250 5400 6350 5500
$Comp
L power:GND #PWR0118
U 1 1
P 8150 5500
F 0 "#PWR0118" H 8150 5250 50  0001 C CNN
F 1 "GND" H 8155 5327 50  0000 C CNN
F 2 "" H 8150 5500 50  0001 C CNN
F 3 "" H 8150 5500 50  0001 C CNN
	1    8150 5500
	1    0    0    -1  
$EndComp
$Comp
L power:+3.3V #PWR0119
U 1 1
P 8150 5400
F 0 "#PWR0119" H 8150 5250 50  0001 C CNN
F 1 "+3.3V" H 8165 5573 50  0000 C CNN
F 2 "" H 8150 5400 50  0001 C CNN
F 3 "" H 8150 5400 50  0001 C CNN
	1    8150 5400
	1    0    0    -1  
$EndComp
$EndSCHEMATC
